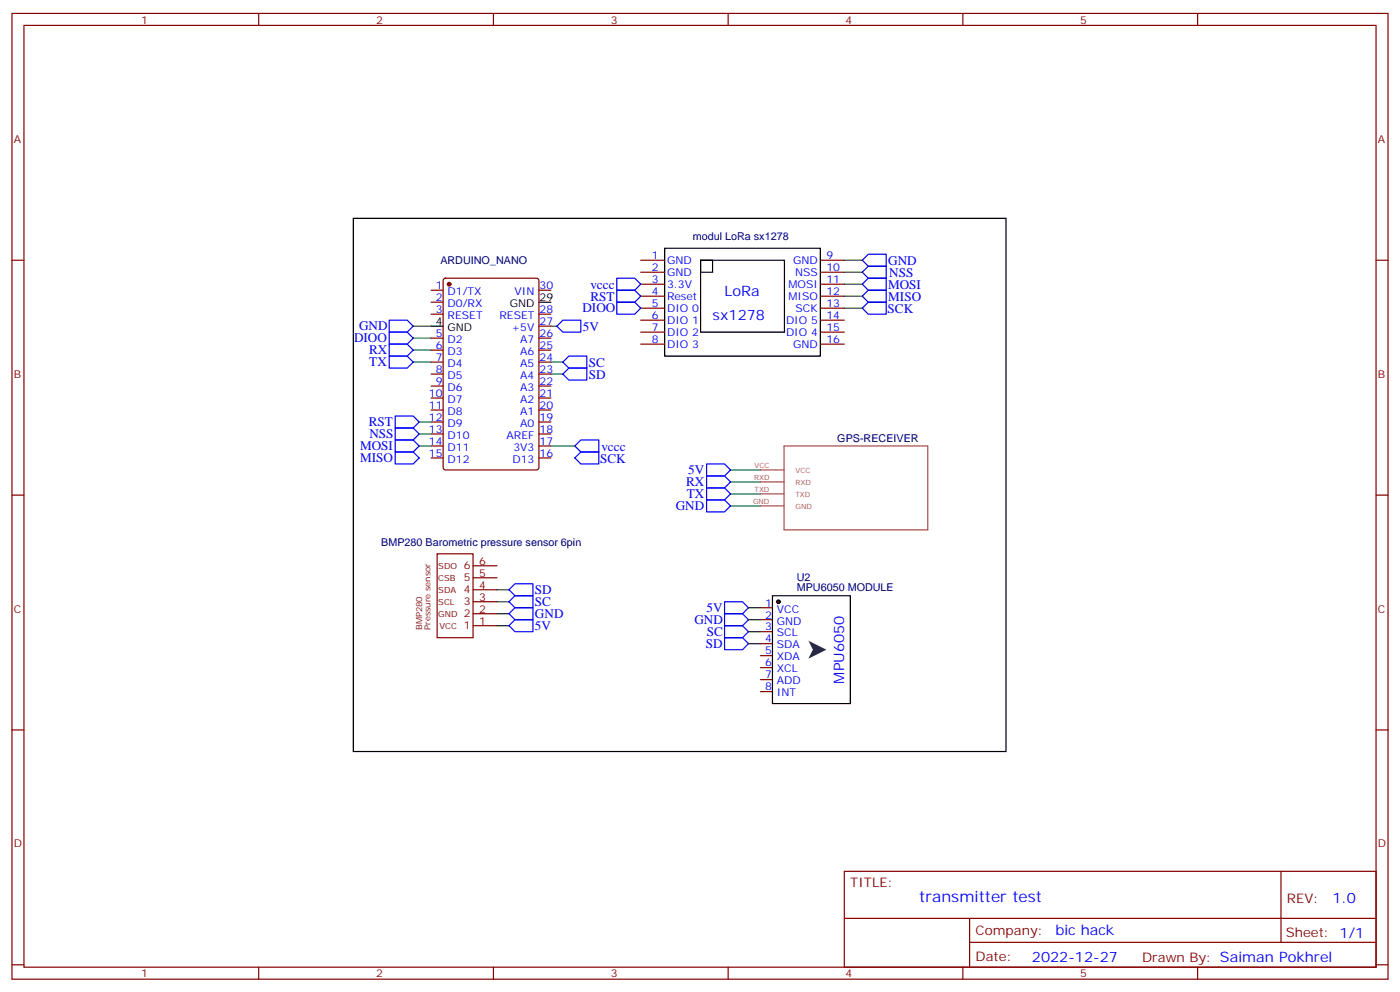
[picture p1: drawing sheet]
<svg xmlns="http://www.w3.org/2000/svg" width="412mm" height="292mm" viewBox="0 0 412 292" stroke-linecap="round" stroke-linejoin="round" font-family="sans-serif">
<g fill="none" stroke="#870000" stroke-width=".35">
<path d="M3.5 4h405.4v284.3h-405.4zM7.1 7.5h398.2v277.3h-398.2zM76.2 4v3.5M145.3 4v3.5M214.5 4v3.5M283.6 4v3.5M352.8 4v3.5M3.5 76.6h3.6M188.7 76.6h7.1M241.7 76.6h7M405.3 76.6h3.6M127 85.4h3.5"/>
<path d="M127 89h3.5M127 92.5h3.5M127 99.6h3.5M130.8 82.1l.4-.2h26.8l.7 .4v55.4l-.4 .6-27.1 .1-.6-.5-.1-55.3zM158.7 85.4h3.6M158.7 92.5h3.6M158.7 99.6h3.6M158.7 96h3.6M188.7 80.2h7.1M188.7 83.7h7.1M188.7 87.2h7.1M188.7 90.7h7.1"/>
<path d="M188.7 94.3h7.1M188.7 97.8h7.1M241.7 80.2h7M241.7 83.7h7M241.7 87.2h7M241.7 90.7h7M241.7 94.3h7M241.7 97.8h7M127 103.1h3.5M127 106.6h3.5M127 110.1h3.5M127 113.7h3.5"/>
<path d="M127 117.2h3.5M158.7 103.1h3.6M158.7 106.6h3.6M158.7 110.1h3.6M158.7 113.7h3.6M158.7 117.2h3.6M188.7 101.3h7.1M241.7 101.3h7M127 120.7h3.5M127 124.2h3.5M127 127.8h3.5M127 131.3h3.5"/>
<path d="M127 134.8h3.5M158.7 120.7h3.6M158.7 124.2h3.6M158.7 127.8h3.6M158.7 131.3h3.6M158.7 134.8h3.6M3.5 145.8h3.6M405.3 145.8h3.6M128.8 163.1h10.5v24.6h-10.5zM139.3 177.2h7.1M139.3 173.6h7.1M139.3 170.1h7.1"/>
<path d="M139.3 166.6h7.1M139.3 184.2h7.1M139.3 180.7h7.1M3.5 214.9h3.6M405.3 214.9h3.6M248.7 256.5h156.6v28.3h-156.6zM377.3 256.6v20.8M248.7 270.4h156.5M285.6 277.4h119.6M285.6 270.4v14.1M3.5 284.1h3.6M76.2 284.8v3.5"/>
<path d="M145.3 284.8v3.5M214.5 284.8v3.5M283.6 284.8v3.5M352.8 284.8v3.5M405.3 284.1h3.6"/>
</g>
<g fill="none" stroke="#008700" stroke-width=".35">
<path d="M248.7 76.6h5.3M121.7 96h5.3M121.7 99.6h5.3M162.3 96h1.7M248.7 80.2h5.3M248.7 87.2h5.3M248.7 83.7h5.3M248.7 90.7h5.3M121.7 106.6h5.3M121.7 103.1h5.3M162.3 110.1h3.5M162.3 106.6h3.5"/>
<path d="M123.5 127.8h3.5M123.5 131.3h3.5M123.5 124.2h3.5M162.3 131.3h7M215.2 138.4h8.8M215.2 148.9h8.8M215.2 145.4h8.8M215.2 141.9h8.8M146.4 173.6h3.5M146.4 177.2h3.5M146.4 180.7h3.5M146.4 184.2h3.5"/>
</g>
<g fill="none" stroke="#00f" stroke-width=".35">
<path d="M254 76.6l1.8-1.7h5.3v3.5h-5.3zM114.7 94.3h5.2l1.8 1.7-1.8 1.8h-5.2zM114.7 97.8h5.2l1.8 1.8-1.8 1.7h-5.2zM164 96l1.8-1.7h5.3v3.5h-5.3zM181.7 81.9h5.3l1.7 1.8-1.7 1.7h-5.3zM181.7 85.4h5.3l1.7 1.8-1.7 1.8h-5.3zM181.7 89h5.3l1.7 1.7-1.7 1.8h-5.3zM254 80.2l1.8-1.8h5.3v3.5h-5.3zM254 87.2l1.8-1.8h5.3v3.6h-5.3zM254 83.7l1.8-1.8h5.3v3.5h-5.3zM254 90.7l1.8-1.7h5.3v3.5h-5.3zM114.7 104.8h5.2l1.8 1.8-1.8 1.8h-5.2z"/>
<path d="M114.7 101.3h5.2l1.8 1.8-1.8 1.7h-5.2zM165.8 106.6l1.8-1.8h5.3v3.6h-5.3zM165.8 110.1l1.8-1.7h5.3v3.5h-5.3zM116.4 126h5.3l1.8 1.8-1.8 1.7h-5.3zM116.4 133.1h5.3l1.8 1.7-1.8 1.8h-5.3zM116.4 129.5h5.3l1.8 1.8-1.8 1.8h-5.3zM116.4 122.5h5.3l1.8 1.7-1.8 1.8h-5.3zM169.3 131.3l1.8-1.8h5.3v3.6h-5.3zM171.1 133.1h5.3v3.5h-5.3l-1.8-1.8zM208.1 136.6h5.3l1.8 1.8-1.8 1.7h-5.3zM208.1 147.2h5.3l1.8 1.7-1.8 1.8h-5.3zM208.1 143.7h5.3l1.8 1.7-1.8 1.8h-5.3z"/>
<path d="M208.1 140.1h5.3l1.8 1.8-1.8 1.8h-5.3zM149.9 173.6l1.8-1.7h5.3v3.5h-5.3zM149.9 177.2l1.8-1.8h5.3v3.5h-5.3zM151.7 178.9h5.3v3.6h-5.3l-1.8-1.8zM149.9 184.2l1.8-1.7h5.3v3.5h-5.3z"/>
</g>
<path d="M224 138.4h7M231 131.3h42.3v24.7h-42.3zM224 141.9h7M224 145.4h7M224 148.9h7" fill="none" stroke="#a64a4a" stroke-width=".35"/>
<circle cx="132.3" cy="83.7" r=".53" fill="#870000" stroke="#870000" stroke-width=".35"/>
<path d="M104.1 64.3h192.2v157h-192.2zM195.8 73.1h45.9v31.7h-45.9zM206.4 76.6h24.7v21.2h-24.7zM206.4 76.6h3.5v3.6h-3.5zM127 96h3.5M158.7 89h3.6" fill="none" stroke="#000" stroke-width=".35"/>
<circle cx="229.3" cy="177.2" r=".53" fill="#870000" stroke="#000" stroke-width=".35"/>
<path d="M224 178.9h3.5M224 182.5h3.5M224 186h3.5M224 189.5h3.5M224 193h3.5M224 196.6h3.5M224 200.1h3.5M224 203.6h3.5" fill="none" stroke="#870000" stroke-width=".35"/>
<path d="M227.5 175.4h23v31.8h-23z" fill="none" stroke="#000" stroke-width=".35"/>
<path d="M238.1 188.6l5.3 2.7-5.3 2.6 1.3-2.6z" fill="#333"/>
<path d="M213.4 177.2h5.3l1.8 1.7-1.8 1.8h-5.3zM213.4 180.7h5.3l1.8 1.8-1.8 1.7h-5.3zM213.4 184.2h5.3l1.8 1.8-1.8 1.7h-5.3zM213.4 187.7h5.3l1.8 1.8-1.8 1.8h-5.3z" fill="none" stroke="#00f" stroke-width=".35"/>
<path d="M220.5 178.9h3.5M220.5 182.5h3.5M220.5 186h3.5M220.5 189.5h3.5" fill="none" stroke="#008700" stroke-width=".35"/>
<text font-size="4.6" fill="#00f" x="270.8" y="265.6">transmitter test</text>
<g font-size="4.2" fill="#00f">
<text x="213.4" y="87.2">LoRa</text>
<text x="209.9" y="94.3">sx1278</text>
<text x="248.6" y="201.3" transform="rotate(-90 248.6 201.3)">MPU6050</text>
<text x="392.5" y="265.8">1.0</text>
<text x="310.9" y="275.4">bic hack</text>
<text x="304" y="283.2">2022-12-27</text>
</g>
<g font-size="3.9" fill="#00f">
<text x="261.7" y="78">GND</text>
<text x="262" y="81.5">NSS</text>
<text x="173.9" y="84.9">vccc</text>
<text x="173.9" y="88.5">RST</text>
<text x="261.6" y="85">MOSI</text>
<text x="261.7" y="88.6">MISO</text>
<text x="171.6" y="92">DIOO</text>
<text x="261.5" y="92.1">SCK</text>
<text x="104.3" y="100.8">DIOO</text>
<text x="105.8" y="97.3">GND</text>
<text x="171.7" y="97.4">5V</text>
<text x="108.7" y="104.4">RX</text>
<text x="108.8" y="107.9">TX</text>
<text x="173.5" y="108">SC</text>
<text x="173.5" y="111.5">SD</text>
<text x="108.6" y="125.5">RST</text>
<text x="108.8" y="129">NSS</text>
<text x="106" y="136.1">MISO</text>
<text x="106" y="132.6">MOSI</text>
<text x="176.8" y="136.2">SCK</text>
<text x="177.2" y="132.7">vccc</text>
<text x="202.1" y="143.2">RX</text>
<text x="202.7" y="139.6">5V</text>
<text x="202.3" y="146.7">TX</text>
<text x="199.1" y="150.2">GND</text>
<text x="157.6" y="178.5">SC</text>
<text x="157.6" y="175">SD</text>
<text x="157.6" y="182">GND</text>
<text x="157.6" y="185.6">5V</text>
<text x="204.6" y="183.6">GND</text>
<text x="208.1" y="180.1">5V</text>
<text x="207.9" y="190.7">SD</text>
<text x="208.2" y="187.2">SC</text>
</g>
<g font-size="3.9" fill="#800">
<text x="250.5" y="261.1">TITLE:</text>
<text x="379.1" y="265.8">REV:</text>
<text x="287.4" y="275.3">Company:</text>
<text x="378.7" y="275.9">Sheet: 1/1</text>
<text x="287.4" y="283">Date:</text>
<text x="336.4" y="283.1">Drawn By: Saiman Pokhrel</text>
</g>
<g font-size="3.2" fill="#800">
<text x="41.6" y="6.9">1</text>
<text x="110.8" y="6.9">2</text>
<text x="179.9" y="6.9">3</text>
<text x="249.1" y="6.9">4</text>
<text x="318.2" y="6.9">5</text>
<text x="4.1" y="42.1">A</text>
<text x="405.9" y="42.1">A</text>
<text x="4.1" y="111.2">B</text>
<text x="405.9" y="111.2">B</text>
<text x="136.6" y="167.6">6</text>
<text x="141.1" y="166.2">6</text>
<text x="136.6" y="171.2">5</text>
<text x="141.1" y="173.3">4</text>
<text x="141.1" y="169.8">5</text>
<text x="136.6" y="178.2">3</text>
<text x="136.6" y="174.7">4</text>
<text x="141.1" y="176.8">3</text>
<text x="4.1" y="180.3">C</text>
<text x="136.6" y="185.3">1</text>
<text x="136.6" y="181.8">2</text>
<text x="141.1" y="183.9">1</text>
<text x="141.1" y="180.3">2</text>
<text x="405.9" y="180.3">C</text>
<text x="4.1" y="249.5">D</text>
<text x="405.9" y="249.5">D</text>
<text x="41.6" y="287.8">1</text>
<text x="110.8" y="287.8">2</text>
<text x="179.9" y="287.8">3</text>
<text x="249.1" y="287.8">4</text>
<text x="318.2" y="287.8">5</text>
</g>
<g font-size="3.2" fill="#000080">
<text x="204.1" y="70.8">modul LoRa sx1278</text>
<text x="129.7" y="77.8">ARDUINO_NANO</text>
<text x="246.6" y="130.2">GPS-RECEIVER</text>
<text x="112.3" y="160.7">BMP280 Barometric pressure sensor 6pin</text>
<text x="234.7" y="171.1">U2</text>
<text x="234.7" y="174.1">MPU6050 MODULE</text>
</g>
<g font-size="3.2" fill="#00f">
<text x="192" y="76.3">1</text>
<text x="196.5" y="77.7">GND</text>
<text x="233.7" y="77.7">GND</text>
<text x="243.4" y="76.3">9</text>
<text x="192" y="79.8">2</text>
<text x="192" y="83.3">3</text>
<text x="196.5" y="81.2">GND</text>
<text x="234.2" y="81.2">NSS</text>
<text x="243.4" y="79.8">10</text>
<text x="243.4" y="83.3">11</text>
<text x="128.3" y="85.1">1</text>
<text x="128.3" y="88.6">2</text>
<text x="131.8" y="86.9">D1/TX</text>
<text x="151.6" y="86.9">VIN</text>
<text x="158.9" y="85.1">30</text>
<text x="192" y="86.9">4</text>
<text x="196.5" y="84.7">3.3V</text>
<text x="196.5" y="88.3">Reset</text>
<text x="232.3" y="84.7">MOSI</text>
<text x="232.3" y="88.3">MISO</text>
<text x="243.4" y="86.9">12</text>
<text x="128.3" y="92.1">3</text>
<text x="131.8" y="90.4">D0/RX</text>
<text x="131.8" y="93.9">RESET</text>
<text x="147.1" y="93.9">RESET</text>
<text x="158.9" y="95.7">27</text>
<text x="158.9" y="92.1">28</text>
<text x="192" y="90.4">5</text>
<text x="192" y="93.9">6</text>
<text x="196.5" y="91.8">DIO 0</text>
<text x="196.5" y="95.3">DIO 1</text>
<text x="231.5" y="95.3">DIO 5</text>
<text x="234.4" y="91.8">SCK</text>
<text x="243.4" y="90.4">13</text>
<text x="243.4" y="93.9">14</text>
<text x="128.3" y="99.2">5</text>
<text x="131.8" y="101">D2</text>
<text x="150.7" y="97.4">+5V</text>
<text x="153.3" y="101">A7</text>
<text x="158.9" y="99.2">26</text>
<text x="192" y="97.4">7</text>
<text x="192" y="101">8</text>
<text x="196.5" y="98.8">DIO 2</text>
<text x="231.5" y="98.8">DIO 4</text>
<text x="243.4" y="97.4">15</text>
<text x="243.4" y="101">16</text>
<text x="128.3" y="102.7">6</text>
<text x="128.3" y="106.3">7</text>
<text x="131.8" y="104.5">D3</text>
<text x="153.3" y="104.5">A6</text>
<text x="158.9" y="106.3">24</text>
<text x="158.9" y="102.7">25</text>
<text x="196.5" y="102.4">DIO 3</text>
<text x="233.7" y="102.4">GND</text>
<text x="128.3" y="109.8">8</text>
<text x="128.3" y="113.3">9</text>
<text x="131.8" y="108">D4</text>
<text x="131.8" y="111.5">D5</text>
<text x="153.3" y="111.5">A4</text>
<text x="153.3" y="108">A5</text>
<text x="158.9" y="113.3">22</text>
<text x="158.9" y="109.8">23</text>
<text x="126.3" y="116.8">10</text>
<text x="131.8" y="115.1">D6</text>
<text x="131.8" y="118.6">D7</text>
<text x="153.3" y="118.6">A2</text>
<text x="153.3" y="115.1">A3</text>
<text x="158.9" y="116.8">21</text>
<text x="126.3" y="120.4">11</text>
<text x="126.3" y="123.9">12</text>
<text x="131.8" y="122.1">D8</text>
<text x="131.8" y="125.7">D9</text>
<text x="153.3" y="125.7">A0</text>
<text x="153.3" y="122.1">A1</text>
<text x="158.9" y="123.9">19</text>
<text x="158.9" y="120.4">20</text>
<text x="126.3" y="127.4">13</text>
<text x="126.3" y="131">14</text>
<text x="131.8" y="129.2">D10</text>
<text x="149.2" y="129.2">AREF</text>
<text x="158.9" y="131">17</text>
<text x="158.9" y="127.4">18</text>
<text x="126.3" y="134.5">15</text>
<text x="131.8" y="132.7">D11</text>
<text x="131.8" y="136.2">D12</text>
<text x="151" y="136.2">D13</text>
<text x="151.2" y="132.7">3V3</text>
<text x="158.9" y="134.5">16</text>
<text x="225.3" y="178.6">1</text>
<text x="225.3" y="182.1">2</text>
<text x="225.3" y="185.6">3</text>
<text x="228.8" y="180.3">VCC</text>
<text x="228.8" y="183.9">GND</text>
<text x="225.3" y="189.2">4</text>
<text x="228.8" y="187.4">SCL</text>
<text x="228.8" y="190.9">SDA</text>
<text x="225.3" y="192.7">5</text>
<text x="225.3" y="196.2">6</text>
<text x="228.8" y="194.5">XDA</text>
<text x="228.8" y="198">XCL</text>
<text x="225.3" y="199.7">7</text>
<text x="225.3" y="203.3">8</text>
<text x="228.8" y="201.5">ADD</text>
<text x="228.8" y="205">INT</text>
</g>
<g font-size="3.2">
<text x="158.9" y="88.6">29</text>
<text x="128.3" y="95.7">4</text>
<text x="150.2" y="90.4">GND</text>
<text x="131.8" y="97.4">GND</text>
</g>
<g font-size="2.5" fill="#600">
<text x="129.1" y="167.4">SDO</text>
<text x="129.1" y="171.1">CSB</text>
<text x="129.1" y="178.1">SCL</text>
<text x="129.1" y="174.6">SDA</text>
<text x="124.3" y="185.5" transform="rotate(-90 124.3 185.5)">BMP280</text>
<text x="126.8" y="185.5" transform="rotate(-90 126.8 185.5)">Pressure sensor</text>
<text x="129.1" y="181.5">GND</text>
<text x="129.5" y="185.1">VCC</text>
</g>
<g font-size="2.1" fill="#a54b4b">
<text x="222.3" y="137.7">VCC</text>
<text x="222.1" y="141.2">RXD</text>
<text x="234.3" y="142.9">RXD</text>
<text x="234.3" y="139.4">VCC</text>
<text x="221.8" y="148.2">GND</text>
<text x="222.3" y="144.7">TXD</text>
<text x="234.3" y="146.5">TXD</text>
<text x="234.3" y="150">GND</text>
</g>
</svg>
